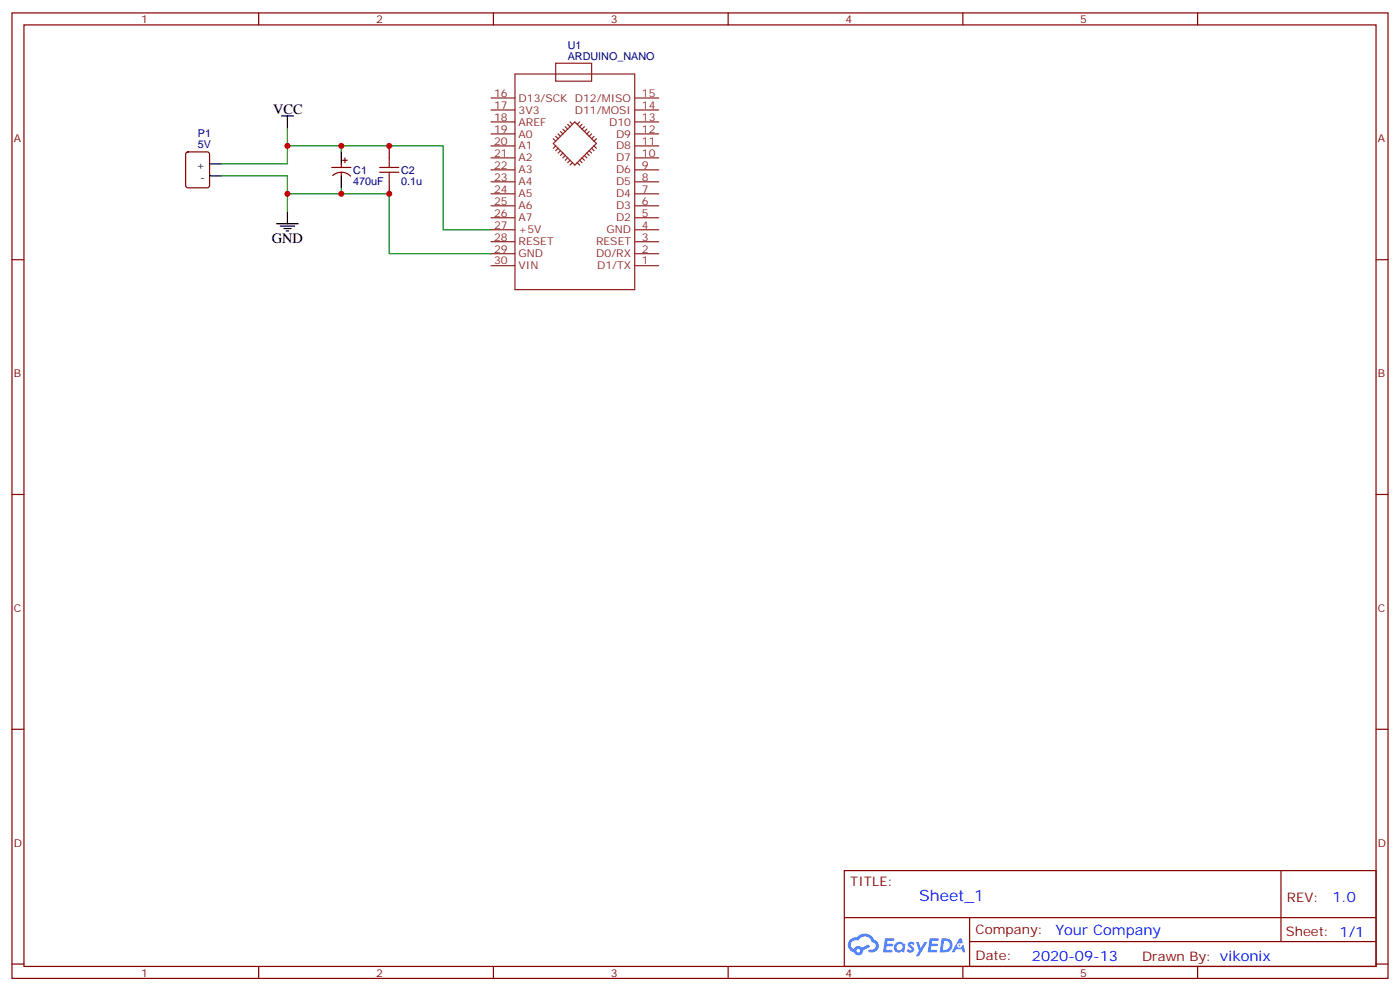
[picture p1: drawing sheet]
<svg xmlns="http://www.w3.org/2000/svg" width="412mm" height="292mm" viewBox="0 0 412 292" stroke-linecap="round" stroke-linejoin="round" font-family="sans-serif">
<g fill="none" stroke="#870000" stroke-width=".35">
<path d="M3.5 3.8h405.4v284.3h-405.4zM7.1 7.3h398.2v277.3h-398.2zM76.2 3.8v3.5M145.3 3.8v3.5M214.5 3.8v3.5M283.6 3.8v3.5M352.8 3.8v3.5M3.5 76.5h3.6M405.3 76.5h3.6M3.5 145.6h3.6M405.3 145.6h3.6M3.5 214.8h3.6"/>
<path d="M405.3 214.8h3.6M248.7 256.4h156.6v28.2h-156.6zM377.3 256.4v20.9M248.7 270.2h156.5M285.6 277.3h119.6M285.6 270.2v14.2M3.5 283.9h3.6M76.2 284.6v3.5M145.3 284.6v3.5M214.5 284.6v3.5M283.6 284.6v3.5M352.8 284.6v3.5"/>
<path d="M405.3 283.9h3.6"/>
</g>
<g fill="#5487ff">
<path d="M267.7 277.6a1.22 1.22 0 0 1 1.7 .2l-.4 .6a.47 .47 0 0 0-.3-.4 .47 .47 0 0 0-.5 .2l.1 .2a1.14 1.14 0 0 1 .8 1.8 1.14 1.14 0 0 1-1.9 0l-.2-.2 .5-.6 .7 .5a.29 .29 0 0 0 .3-.3 .29 .29 0 0 0-.2-.3 1.04 1.04 0 0 1-.6-1.7z"/>
<path d="M260.7 276.3h2.4l.3 .2-.2 .5-1.8 .1-.1 .8h1.5l.3 .4-.3 .4h-1.6l-.2 1.1h1.7l.2 .3-.2 .3-2.6 .1z"/>
<path d="M273.8 276.3h2.4l.3 .2-.1 .5-1.8 .1-.2 .8h1.6l.3 .4-.4 .4h-1.6l-.1 1.1h1.7l.2 .3-.2 .3-2.6 .1z"/>
<path d="M282.6 276.3h.7l.3 1.3-.6 .3a.69 .69 0 0 0-1 .3 .69 .69 0 0 0 .4 .9 .69 .69 0 0 0 .9-.6l.5-.2 .6 2.2h-.8l-.2-.9h-1.8l-.5 .9h-.8z"/>
<path d="M269.8 277.4h.8l.6 1.8 1.1-1.8h.9l-2.6 4.2h-.8l.9-1.5z"/>
<path d="M277.4 276.3l-.6 4.2h1.3a2.11 2.11 0 0 0 2.5-2.1 2.11 2.11 0 0 0-2.5-2.1zM278.1 277.1a1.39 1.39 0 0 1 1.7 1.4 1.39 1.39 0 0 1-1.8 1.3h-.3z"/>
<path d="M263.7 277.9a1.54 1.54 0 0 0-.1 2.2 1.54 1.54 0 0 0 2.2 .1l.6 .3 .3-2.3-.2-.3h-.4a1.49 1.49 0 0 0-2.4 0zM264 278.9a.94 .94 0 0 1 1.8 0 .94 .94 0 0 1-1.8 0z"/>
<path d="M250.4 276.7a2.18 2.18 0 0 0 1.1 3.7 1.44 1.44 0 0 0 1.6 .9 1.44 1.44 0 0 0 1.2-1.4l2-1.1-.5-.7-1.9 1a1.47 1.47 0 0 0-2.4 .4 1.39 1.39 0 0 1-.7-1.9 1.39 1.39 0 0 1 2-.5 2.12 2.12 0 0 1 2.2-1.3 2.12 2.12 0 0 1 1.9 1.7 1.14 1.14 0 0 1 1.1 1.4 1.14 1.14 0 0 1-1.7 .7 .43 .43 0 0 0-.5 .4 .43 .43 0 0 0 .4 .5 1.98 1.98 0 0 0 2.5-1.2 1.98 1.98 0 0 0-1.2-2.6 3.1 3.1 0 0 0-5.3-.6l-.9 .1zM252.3 280a.55 .55 0 0 1 1.1 0 .55 .55 0 0 1-1.1 0z"/>
<circle cx="282.6" cy="278.4" r=".26"/>
</g>
<path d="M82.9 34.1h3.5M84.7 34.1v3.6M61.7 51.8h3.6M61.7 48.3h3.6M100.5 44.7v3.6M100.5 51.8v3.5M81.5 65.9h6.3M82.5 66.6h4.3M83.6 67.3h2.1M84.3 68h.7M84.7 62.4v3.5" fill="none" stroke="#000" stroke-width=".35"/>
<path d="M54.9 44.9l.5-.2h5.6l.7 .5v9.4l-.4 .7h-5.9l-.7-.4v-9.5zM97.7 49.3h5.7M98 51.7a3.8 3.8 0 0 1 5.2 .2M100.5 48.3v1M100.5 50.7v1.1M100.9 47.2h1.4M101.6 46.5v1.4M114.7 43v3.5M114.7 53.6v3.5" fill="none" stroke="#870000" stroke-width=".35"/>
<path d="M84.7 37.7v10.6h-19.4M65.3 51.8h19.4v10.6M84.7 43h45.8v24.7h14.1M84.7 57.1h30v17.6h29.9M100.5 43v1.7M100.5 55.3v1.8" fill="none" stroke="#008700" stroke-width=".35"/>
<path d="M111.8 50.7h5.7M111.8 49.3h5.7M114.7 46.5v2.8M114.7 50.7v2.9" fill="none" stroke="#a10000" stroke-width=".35"/>
<g fill="none" stroke="#8c2424" stroke-width=".35">
<path d="M163.7 18.6h10.6v5.3h-10.6zM144.6 32.4h7.1M144.6 35.9h7.1M144.6 39.4h7.1M144.6 28.9h7.1M151.7 21.8h35.3v63.5h-35.3zM164.4 39.4l.7 .7M165.1 38.7l.7 .7M165.8 38l.7 .7M166.5 37.3l.7 .7M167.2 36.6l.7 .7M167.9 35.9l.7 .7"/>
<path d="M169.3 35.9l6.4 6.4-6.4 6.3-6.3-6.3zM170.7 35.9l-.7 .7M171.4 36.6l-.7 .7M172.2 37.3l-.8 .7M172.9 38l-.7 .7M173.6 38.7l-.7 .7M174.3 39.4l-.7 .7M187 32.4h7M187 35.9h7M187 39.4h7M187 28.9h7M144.6 43h7.1"/>
<path d="M144.6 46.5h7.1M144.6 50h7.1M144.6 53.6h7.1M144.6 57.1h7.1M163 40.9l.7 .7M163.7 40.1l.7 .8M163.7 43l-.7 .7M164.4 43.7l-.7 .7M165.1 44.4l-.7 .7M165.8 45.1l-.7 .7M166.5 45.8l-.7 .7M167.2 46.5l-.7 .7"/>
<path d="M167.9 47.2l-.7 .7M168.6 47.9l-.7 .7M170 47.9l.7 .7M170.7 47.2l.7 .7M171.4 46.5l.8 .7M172.2 45.8l.7 .7M172.9 45.1l.7 .7M173.6 44.4l.7 .7M174.3 43.7l.7 .7M175 43l.7 .7M175 40.1l-.7 .8M175.7 40.9l-.7 .7"/>
<path d="M187 43h7M187 46.5h7M187 50h7M187 53.6h7M187 57.1h7M144.6 60.6h7.1M144.6 64.1h7.1M144.6 67.7h7.1M144.6 71.2h7.1M144.6 74.7h7.1M144.6 78.2h7.1M187 60.6h7"/>
<path d="M187 64.1h7M187 67.7h7M187 71.2h7M187 74.7h7M187 78.2h7"/>
</g>
<g fill="#c00">
<circle cx="84.7" cy="43" r=".88"/>
<circle cx="84.7" cy="57.1" r=".88"/>
<circle cx="100.5" cy="57.1" r=".88"/>
<circle cx="100.5" cy="43" r=".88"/>
<circle cx="114.7" cy="57.1" r=".88"/>
<circle cx="114.7" cy="43" r=".88"/>
</g>
<text font-size="4.6" fill="#00f" x="270.8" y="265.4">Sheet_1</text>
<g font-size="4.2">
<text x="80.4" y="33.4">VCC</text>
<text x="80.1" y="71.5">GND</text>
</g>
<g font-size="4.2" fill="#00f">
<text x="392.5" y="265.7">1.0</text>
<text x="310.9" y="275.2">Your Company</text>
<text x="304" y="283">2020-09-13</text>
</g>
<g font-size="3.9" fill="#800">
<text x="250.5" y="261">TITLE:</text>
<text x="379.1" y="265.7">REV:</text>
<text x="287.4" y="275.2">Company:</text>
<text x="378.7" y="275.8">Sheet: 1/1</text>
<text x="287.4" y="282.9">Date:</text>
<text x="336.4" y="282.9">Drawn By: vikonix</text>
</g>
<g font-size="3.2" fill="#800">
<text x="41.6" y="6.8">1</text>
<text x="110.8" y="6.8">2</text>
<text x="179.9" y="6.8">3</text>
<text x="249.1" y="6.8">4</text>
<text x="318.2" y="6.8">5</text>
<text x="4.1" y="41.9">A</text>
<text x="405.9" y="41.9">A</text>
<text x="4.1" y="111.1">B</text>
<text x="405.9" y="111.1">B</text>
<text x="4.1" y="180.2">C</text>
<text x="405.9" y="180.2">C</text>
<text x="4.1" y="249.3">D</text>
<text x="405.9" y="249.3">D</text>
<text x="41.6" y="287.6">1</text>
<text x="110.8" y="287.6">2</text>
<text x="179.9" y="287.6">3</text>
<text x="249.1" y="287.6">4</text>
<text x="318.2" y="287.6">5</text>
</g>
<g font-size="3.2" fill="#000080">
<text x="167.2" y="17.6">ARDUINO_NANO</text>
<text x="167.2" y="14.4">U1</text>
<text x="58.3" y="40.3">P1</text>
<text x="58.3" y="43.7">5V</text>
<text x="104.1" y="51.2">C1</text>
<text x="118.2" y="51.2">C2</text>
<text x="104.1" y="54.4">470uF</text>
<text x="118.2" y="54.4">0.1u</text>
</g>
<g font-size="3.2" fill="#8d2323">
<text x="145.5" y="28.5">16</text>
<text x="152.8" y="29.9">D13/SCK D12/MISO</text>
<text x="189.1" y="28.5">15</text>
<text x="145.5" y="35.6">18</text>
<text x="145.5" y="32">17</text>
<text x="152.8" y="33.4">3V3</text>
<text x="169.3" y="33.4">D11/MOSI</text>
<text x="189.1" y="32">14</text>
<text x="189.1" y="35.6">13</text>
<text x="145.5" y="39.1">19</text>
<text x="152.8" y="40.5">A0</text>
<text x="152.8" y="37">AREF</text>
<text x="179.4" y="37">D10</text>
<text x="181.5" y="40.5">D9</text>
<text x="189.1" y="39.1">12</text>
<text x="145.5" y="46.1">21</text>
<text x="145.5" y="42.6">20</text>
<text x="152.8" y="47.6">A2</text>
<text x="152.8" y="44">A1</text>
<text x="181.5" y="44">D8</text>
<text x="181.5" y="47.6">D7</text>
<text x="189.1" y="42.6">11</text>
<text x="189.1" y="46.1">10</text>
<text x="145.5" y="53.2">23</text>
<text x="145.5" y="49.7">22</text>
<text x="152.8" y="51.1">A3</text>
<text x="181.5" y="51.1">D6</text>
<text x="189.1" y="49.7">9</text>
<text x="189.1" y="53.2">8</text>
<text x="145.5" y="56.7">24</text>
<text x="152.8" y="58.1">A5</text>
<text x="152.8" y="54.6">A4</text>
<text x="181.5" y="54.6">D5</text>
<text x="181.5" y="58.1">D4</text>
<text x="189.1" y="56.7">7</text>
<text x="145.5" y="63.8">26</text>
<text x="145.5" y="60.3">25</text>
<text x="152.8" y="65.2">A7</text>
<text x="152.8" y="61.7">A6</text>
<text x="181.5" y="61.7">D3</text>
<text x="181.5" y="65.2">D2</text>
<text x="189.1" y="60.3">6</text>
<text x="189.1" y="63.8">5</text>
<text x="145.5" y="70.8">28</text>
<text x="145.5" y="67.3">27</text>
<text x="152.8" y="68.7">+5V</text>
<text x="178.6" y="68.7">GND</text>
<text x="189.1" y="67.3">4</text>
<text x="189.1" y="70.8">3</text>
<text x="145.5" y="77.9">30</text>
<text x="145.5" y="74.4">29</text>
<text x="152.8" y="75.8">GND</text>
<text x="152.8" y="72.2">RESET</text>
<text x="175.6" y="72.2">RESET</text>
<text x="175.6" y="75.8">D0/RX</text>
<text x="189.1" y="74.4">2</text>
<text x="189.1" y="77.9">1</text>
<text x="152.8" y="79.3">VIN</text>
<text x="175.9" y="79.3">D1/TX</text>
</g>
<g font-size="3.2">
<text x="57.8" y="49.7">+</text>
<text x="59" y="53.2">-</text>
</g>
</svg>
